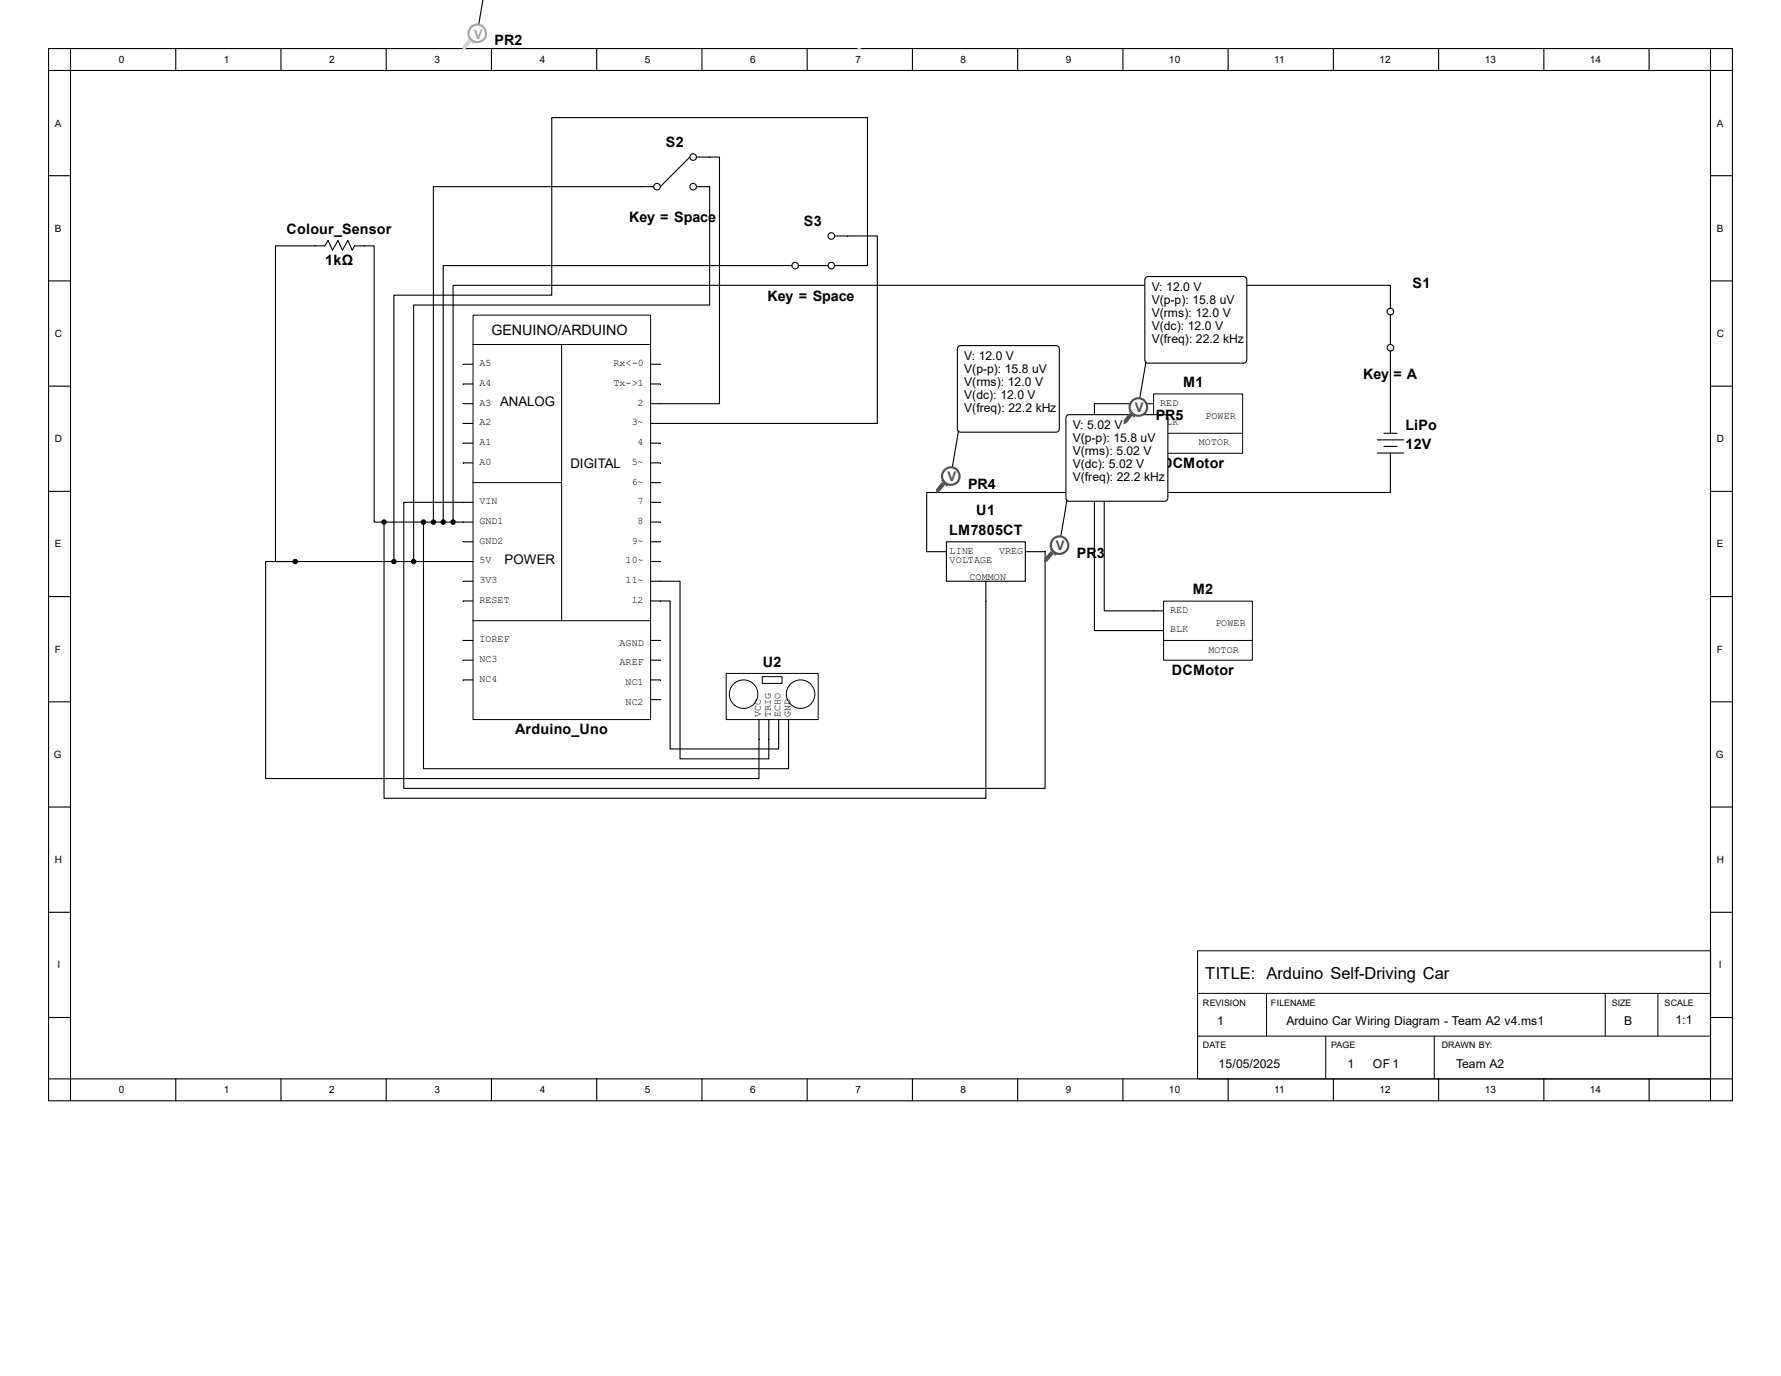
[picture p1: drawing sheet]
<svg xmlns="http://www.w3.org/2000/svg" width="279mm" height="216mm" viewBox="0 0 279 216" stroke-linecap="round" stroke-linejoin="round" font-family="sans-serif">
<g fill="none" stroke="#000" stroke-width=".17">
<path d="M7.6 7.6h264.2v165.1h-264.2zM7.6 11.1h264.2M11.1 7.6v165.1M27.6 7.6v3.5M44.1 7.6v3.5M60.6 7.6v3.5M77.1 7.6v3.5M93.6 7.6v3.5M110.1 7.6v3.5M126.6 7.6v3.5M143.1 7.6v3.5M159.6 7.6v3.5"/>
<path d="M176.2 7.6v3.5M192.7 7.6v3.5M209.2 7.6v3.5M225.7 7.6v3.5M242.2 7.6v3.5M258.7 7.6v3.5M268.3 7.6v165.1M7.6 27.6h3.5M102.6 29.3h-34.6v52.6M108.2 24.6l-4.6 4.7M109.3 24.6h3.6v38.7h-10.9M109.3 29.3h2v18.6h-46.4v40.2"/>
<path d="M130.9 37h6.7v29.4h-35.6M268.3 27.6h3.5M7.6 44.1h3.5M72.6 57.1h1.6M102 57.1h1.6M124.2 41.7h-54.7v40.2M125.3 41.7h4.6M130.9 41.7h5.2v-23.2h-49.5v27.8h-24.8v41.8M218.1 48.4v-3.6h-147v37.1M218.1 49.4v4.7M218.1 55.1v12.9M268.3 44.1h3.5"/>
<path d="M7.6 60.6h3.5M7.6 77.1h3.5M72.6 60.2h1.6M72.6 63.3h1.6M72.6 66.4h1.6M72.6 69.5h1.6M72.6 72.6h1.6M74.2 78.8h-10.9v44.9h100.6v-37.1h-3M102 60.2h1.6M102 69.5h1.6M102 72.6h1.6M102 75.7h1.6"/>
<path d="M102 78.8h1.6M171.7 77.3h-26.3v9.3h3.1M171.7 77.3v21.6h10.8M171.7 77.3h1.5M173.2 77.3v18.5h9.3M181 66.4h-7.8v10.9M181 63.3h-9.3v14M216.1 71.1h4.1M216.1 69h4.1M217.1 70h2.1M217.1 68h2.1M218.1 71.1v6.2h-44.9"/>
<path d="M268.3 60.6h3.5M268.3 77.1h3.5M7.6 93.6h3.5M46.3 88.1h-4.6v34.1h77.4v-9.3M46.3 88.1h27.9M60.2 81.9h-1.5v-43.3h-3.1l-.3 .7-.7-1.6-.9 1.6-.7-1.6-.8 1.6-.7-1.6-.5 .9h-7.8v49.5h3.1M60.2 81.9v43.4h94.5v-34.1M60.2 81.9h14M66.4 81.9v38.7h57.3v-7.7M72.6 85h1.6M72.6 91.2h1.6M72.6 94.3h1.6"/>
<path d="M102 91.2h4.7v27.9h13.9v-6.2M102 94.3h3.1v23.2h17.1v-4.6M102 81.9h1.6M102 85h1.6M102 88.1h1.6M148.5 85h12.4v6.2h-12.4zM268.3 93.6h3.5M7.6 110.1h3.5M72.6 100.5h1.6M72.6 103.6h1.6M72.6 106.7h1.6M102 100.5h1.6"/>
<path d="M102 103.6h1.6M102 106.7h1.6M102 109.8h1.6M268.3 110.1h3.5M7.6 126.6h3.5M268.3 126.6h3.5M7.6 143.1h3.5M7.6 159.6h3.5M268.3 143.1h3.5M268.3 159.6h3.5M7.6 169.3h264.2M27.6 169.3v3.4"/>
<path d="M44.1 169.3v3.4M60.6 169.3v3.4M77.1 169.3v3.4M93.6 169.3v3.4M110.1 169.3v3.4M126.6 169.3v3.4M143.1 169.3v3.4M159.6 169.3v3.4M176.2 169.3v3.4M192.7 169.3v3.4M209.2 169.3v3.4M225.7 169.3v3.4"/>
<path d="M242.2 169.3v3.4M258.7 169.3v3.4"/>
<circle cx="103.1" cy="29.3" r=".52"/>
<circle cx="108.7" cy="29.3" r=".52"/>
<circle cx="108.7" cy="24.6" r=".52"/>
<circle cx="130.4" cy="37" r=".52"/>
<circle cx="124.7" cy="41.7" r=".52"/>
<circle cx="130.4" cy="41.7" r=".52"/>
<circle cx="218.1" cy="48.9" r=".52"/>
<circle cx="218.1" cy="54.6" r=".52"/>
</g>
<g fill="none" stroke="#000" stroke-width=".16">
<path d="M74.2 54.1h27.8M74.2 49.4h27.9v63.5h-27.9zM88.1 54.1v43.3M74.2 75.7h13.9M181 61.8h13.9v9.3h-13.9zM181 68h13.9M74.2 97.4h27.8M182.5 94.3h14v9.3h-14zM113.9 105.7h14.5v7.2h-14.5zM119.6 106.2h3.1v1h-3.1zM182.5 100.5h14M187.9 155.9h80.4"/>
<path d="M187.9 149.2h80.5v20.1h-80.5zM198.7 155.9v6.7M251.8 155.9v6.7M260.1 155.9v6.7M187.9 162.6h80.4M208 162.6v6.7M225 162.6v6.7"/>
<circle cx="116.7" cy="108.9" r="2.24"/>
<circle cx="125.6" cy="108.9" r="2.24"/>
</g>
<g fill="#000" stroke="#000" stroke-width=".17">
<circle cx="171.7" cy="77.3" r=".34"/>
<circle cx="173.2" cy="77.3" r=".34"/>
<circle cx="46.3" cy="88.1" r=".34"/>
<circle cx="60.2" cy="81.9" r=".34"/>
<circle cx="61.8" cy="88.1" r=".34"/>
<circle cx="64.9" cy="88.1" r=".34"/>
<circle cx="66.4" cy="81.9" r=".34"/>
<circle cx="68" cy="81.9" r=".34"/>
<circle cx="69.5" cy="81.9" r=".34"/>
<circle cx="71.1" cy="81.9" r=".34"/>
</g>
<path d="M134.6 7.6h1.2z" fill-rule="evenodd" fill="#d1d2d4"/>
<path d="M134.6 7.6h.4" fill="none" stroke="#d1d2d4" stroke-width=".17"/>
<path d="M75.8 0l-.9 5.2" fill="none" stroke="#000" stroke-width=".17"/>
<path d="M73.5 6.3l.4 .3-.9 1h-.4v-.3z" fill-rule="evenodd" fill="#d1d2d4"/>
<path d="M73.5 6.3l.4 .3-.9 1h-.4v-.3z" fill="none" stroke="#d1d2d4" stroke-width=".17"/>
<path d="M73.5 5.9h.2l.7 .7-.2 .2z" fill-rule="evenodd" fill="#d1d2d4"/>
<path d="M73.5 5.9h.2l.7 .7-.2 .2z" fill="none" stroke="#d1d2d4" stroke-width=".17"/>
<circle cx="74.9" cy="5.2" r="1.37" fill="#fff"/>
<circle cx="74.9" cy="5.2" r="1.37" fill="none" stroke="#a7a9ac" stroke-width=".34"/>
<path d="M167.5 65.1h15.5l.2 .5-.1 12.8-.4 .2h-15.2l-.3-.5v-12.5z" fill-rule="evenodd" fill="#fff" stroke="#000" stroke-width=".17"/>
<path d="M167.4 78.5l-1.2 7" fill="none" stroke="#000" stroke-width=".17"/>
<path d="M164.8 86.6l.4 .3-.9 1.1-.3 .1v-.5z" fill-rule="evenodd" fill="#505050"/>
<path d="M164.8 86.6l.4 .3-.9 1.1-.3 .1v-.5z" fill="none" stroke="#505050" stroke-width=".17"/>
<path d="M164.8 86.2h.2l.7 .7-.2 .2z" fill-rule="evenodd" fill="#505050"/>
<path d="M164.8 86.2h.2l.7 .7-.2 .2z" fill="none" stroke="#505050" stroke-width=".17"/>
<circle cx="166.2" cy="85.5" r="1.38" fill="#fff"/>
<circle cx="166.2" cy="85.5" r="1.38" fill="none" stroke="#505050" stroke-width=".34"/>
<path d="M150.4 54.3h15.5l.3 .4-.1 12.9-.4 .2-15.3-.1-.2-.4v-12.6z" fill-rule="evenodd" fill="#fff" stroke="#000" stroke-width=".17"/>
<path d="M150.4 67.6l-1.2 7.1" fill="none" stroke="#000" stroke-width=".17"/>
<path d="M147.8 75.7l.4 .4-.9 1-.4 .2v-.5z" fill-rule="evenodd" fill="#505050"/>
<path d="M147.8 75.7l.4 .4-.9 1-.4 .2v-.5z" fill="none" stroke="#505050" stroke-width=".17"/>
<path d="M147.8 75.4h.2l.7 .7-.2 .1z" fill-rule="evenodd" fill="#505050"/>
<path d="M147.8 75.4h.2l.7 .7-.2 .1z" fill="none" stroke="#505050" stroke-width=".17"/>
<circle cx="149.2" cy="74.7" r="1.37" fill="#fff"/>
<circle cx="149.2" cy="74.7" r="1.37" fill="none" stroke="#505050" stroke-width=".34"/>
<path d="M179.9 43.5h15.4l.3 .4-.1 12.8-.4 .3-15.2-.1-.3-.4v-12.6z" fill-rule="evenodd" fill="#fff" stroke="#000" stroke-width=".17"/>
<path d="M179.8 56.8l-1.2 7.1" fill="none" stroke="#000" stroke-width=".17"/>
<path d="M177.2 64.9l.3 .3-.8 1.1-.3 .2v-.5z" fill-rule="evenodd" fill="#505050"/>
<path d="M177.2 64.9l.3 .3-.8 1.1-.3 .2v-.5z" fill="none" stroke="#505050" stroke-width=".17"/>
<path d="M177.2 64.6h.2l.7 .6-.2 .2z" fill-rule="evenodd" fill="#505050"/>
<path d="M177.2 64.6h.2l.7 .6-.2 .2z" fill="none" stroke="#505050" stroke-width=".17"/>
<circle cx="178.6" cy="63.9" r="1.37" fill="#fff"/>
<circle cx="178.6" cy="63.9" r="1.37" fill="none" stroke="#505050" stroke-width=".34"/>
<text font-size="2.6" x="189.1" y="153.5">TITLE: Arduino Self-Driving Car</text>
<g font-size="2.2">
<text x="77.6" y="7.1">PR2</text>
<text x="104.4" y="23.1">S2</text>
<text x="98.7" y="34.8">Key = Space</text>
<text x="126.1" y="35.4">S3</text>
<text x="45" y="36.7">Colour_Sensor</text>
<text x="51" y="41.7">1kΩ</text>
<text x="120.4" y="47.2">Key = Space</text>
<text x="221.6" y="45.3">S1</text>
<text x="77.1" y="52.5">GENUINO/ARDUINO</text>
<text x="213.8" y="59.5">Key = A</text>
<text x="181.3" y="65.9">PR5</text>
<text x="185.6" y="60.7">M1</text>
<text x="220.5" y="67.4">LiPo</text>
<text x="220.5" y="70.5">12V</text>
<text x="151.9" y="76.8">PR4</text>
<text x="182.3" y="73.4">DCMotor</text>
<text x="148.9" y="83.9">LM7805CT</text>
<text x="153.2" y="80.9">U1</text>
<text x="169" y="87.6">PR3</text>
<text x="187.1" y="93.2">M2</text>
<text x="119.7" y="104.6">U2</text>
<text x="183.9" y="106">DCMotor</text>
<text x="80.8" y="115.2">Arduino_Uno</text>
</g>
<text font-size="2.1" fill="#a7a9ac" x="74.3" y="6.1">V</text>
<g font-size="2.1">
<text x="78.4" y="63.7">ANALOG</text>
<text x="89.5" y="73.4">DIGITAL</text>
<text x="79.2" y="88.4">POWER</text>
</g>
<g font-size="2.1" fill="#505050">
<text x="178" y="64.7">V</text>
<text x="148.6" y="75.5">V</text>
<text x="165.7" y="86.4">V</text>
</g>
<g font-size="1.9">
<text x="180.7" y="45.6">V: 12.0 V</text>
<text x="180.7" y="47.7">V(p-p): 15.8 uV</text>
<text x="180.7" y="49.7">V(rms): 12.0 V</text>
<text x="180.7" y="51.8">V(dc): 12.0 V</text>
<text x="180.7" y="53.8">V(freq): 22.2 kHz</text>
<text x="151.3" y="56.4">V: 12.0 V</text>
<text x="151.3" y="58.5">V(p-p): 15.8 uV</text>
<text x="151.3" y="60.6">V(rms): 12.0 V</text>
<text x="151.3" y="62.6">V(dc): 12.0 V</text>
<text x="151.3" y="64.7">V(freq): 22.2 kHz</text>
<text x="168.3" y="67.3">V: 5.02 V</text>
<text x="168.3" y="69.3">V(p-p): 15.8 uV</text>
<text x="168.3" y="71.4">V(rms): 5.02 V</text>
<text x="168.3" y="73.4">V(dc): 5.02 V</text>
<text x="168.3" y="75.5">V(freq): 22.2 kHz</text>
<text x="191" y="160.8">1</text>
<text x="201.8" y="160.8">Arduino Car Wiring Diagram - Team A2 v4.ms1</text>
<text x="254.8" y="160.8">B</text>
<text x="262.8" y="160.7">1:1</text>
<text x="191.1" y="167.6">15/05/2025</text>
<text x="211.4" y="167.6">1</text>
<text x="215.4" y="167.6">OF 1</text>
<text x="228.4" y="167.6">Team A2</text>
</g>
<g font-size="1.6">
<text x="18.6" y="9.9">0</text>
<text x="35.1" y="9.9">1</text>
<text x="51.6" y="9.9">2</text>
<text x="68.2" y="9.9">3</text>
<text x="84.7" y="9.9">4</text>
<text x="101.2" y="9.9">5</text>
<text x="117.7" y="9.9">6</text>
<text x="134.2" y="9.9">7</text>
<text x="150.7" y="9.9">8</text>
<text x="167.2" y="9.9">9</text>
<text x="183.4" y="9.9">10</text>
<text x="199.9" y="9.9">11</text>
<text x="216.4" y="9.9">12</text>
<text x="232.9" y="9.9">13</text>
<text x="249.4" y="9.9">14</text>
<text x="8.6" y="19.9">A</text>
<text x="269.3" y="19.9">A</text>
<text x="8.6" y="36.4">B</text>
<text x="269.3" y="36.4">B</text>
<text x="8.6" y="52.9">C</text>
<text x="269.3" y="52.9">C</text>
<text x="75.2" y="57.4">A5</text>
<text x="96.2" y="57.4">Rx&lt;-0</text>
<text x="75.2" y="63.6">A3</text>
<text x="75.2" y="60.5">A4</text>
<text x="96.2" y="60.5">Tx-&gt;1</text>
<text x="100" y="63.6">2</text>
<text x="182" y="63.6">RED</text>
<text x="189.1" y="65.8">POWER</text>
<text x="8.6" y="69.4">D</text>
<text x="75.2" y="69.8">A1</text>
<text x="75.2" y="66.7">A2</text>
<text x="99.1" y="66.7">3~</text>
<text x="100" y="69.8">4</text>
<text x="182" y="66.7">BLK</text>
<text x="188.1" y="69.9">MOTOR</text>
<text x="269.3" y="69.4">D</text>
<text x="75.2" y="72.9">A0</text>
<text x="99.1" y="72.9">5~</text>
<text x="99.1" y="76">6~</text>
<text x="75.2" y="82.2">GND1</text>
<text x="75.2" y="79.1">VIN</text>
<text x="100" y="79.1">7</text>
<text x="100" y="82.2">8</text>
<text x="8.6" y="85.9">E</text>
<text x="75.2" y="88.4">5V</text>
<text x="75.2" y="85.3">GND2</text>
<text x="98.1" y="88.4">10~</text>
<text x="99.1" y="85.3">9~</text>
<text x="149" y="87">LINE</text>
<text x="149" y="88.3">VOLTAGE</text>
<text x="156.7" y="87">VREG</text>
<text x="269.3" y="85.9">E</text>
<text x="75.2" y="94.6">RESET</text>
<text x="75.2" y="91.5">3V3</text>
<text x="98.1" y="91.5">11~</text>
<text x="99.1" y="94.6">12</text>
<text x="152.1" y="90.9">COMMON</text>
<text x="75.2" y="100.8">IOREF</text>
<text x="97.2" y="101.3">AGND</text>
<text x="183.6" y="99.2">BLK</text>
<text x="183.6" y="96.1">RED</text>
<text x="190.7" y="98.3">POWER</text>
<text x="8.6" y="102.4">F</text>
<text x="75.2" y="107">NC4</text>
<text x="75.2" y="103.9">NC3</text>
<text x="97.2" y="104.4">AREF</text>
<text x="98.1" y="107.5">NC1</text>
<text x="189.6" y="102.4">MOTOR</text>
<text x="269.3" y="102.4">F</text>
<text x="98.1" y="110.6">NC2</text>
<text x="119.4" y="112.5" transform="rotate(-90 119.4 112.5)">VCC</text>
<text x="120.9" y="112.5" transform="rotate(-90 120.9 112.5)">TRIG</text>
<text x="122.5" y="112.5" transform="rotate(-90 122.5 112.5)">ECHO</text>
<text x="124" y="112.5" transform="rotate(-90 124 112.5)">GND</text>
<text x="8.4" y="118.9">G</text>
<text x="269.2" y="118.9">G</text>
<text x="8.6" y="135.4">H</text>
<text x="269.3" y="135.4">H</text>
<text x="9" y="151.9">I</text>
<text x="269.7" y="151.9">I</text>
<text x="18.6" y="171.5">0</text>
<text x="35.1" y="171.5">1</text>
<text x="51.6" y="171.5">2</text>
<text x="68.2" y="171.5">3</text>
<text x="84.7" y="171.5">4</text>
<text x="101.2" y="171.5">5</text>
<text x="117.7" y="171.5">6</text>
<text x="134.2" y="171.5">7</text>
<text x="150.7" y="171.5">8</text>
<text x="167.2" y="171.5">9</text>
<text x="183.4" y="171.5">10</text>
<text x="199.9" y="171.5">11</text>
<text x="216.4" y="171.5">12</text>
<text x="232.9" y="171.5">13</text>
<text x="249.4" y="171.5">14</text>
</g>
<g font-size="1.4">
<text x="188.7" y="157.8">REVISION</text>
<text x="199.4" y="157.8">FILENAME</text>
<text x="252.9" y="157.8">SIZE</text>
<text x="261.1" y="157.8">SCALE</text>
<text x="188.7" y="164.5">DATE</text>
<text x="208.8" y="164.5">PAGE</text>
<text x="226.2" y="164.5">DRAWN BY:</text>
</g>
</svg>
